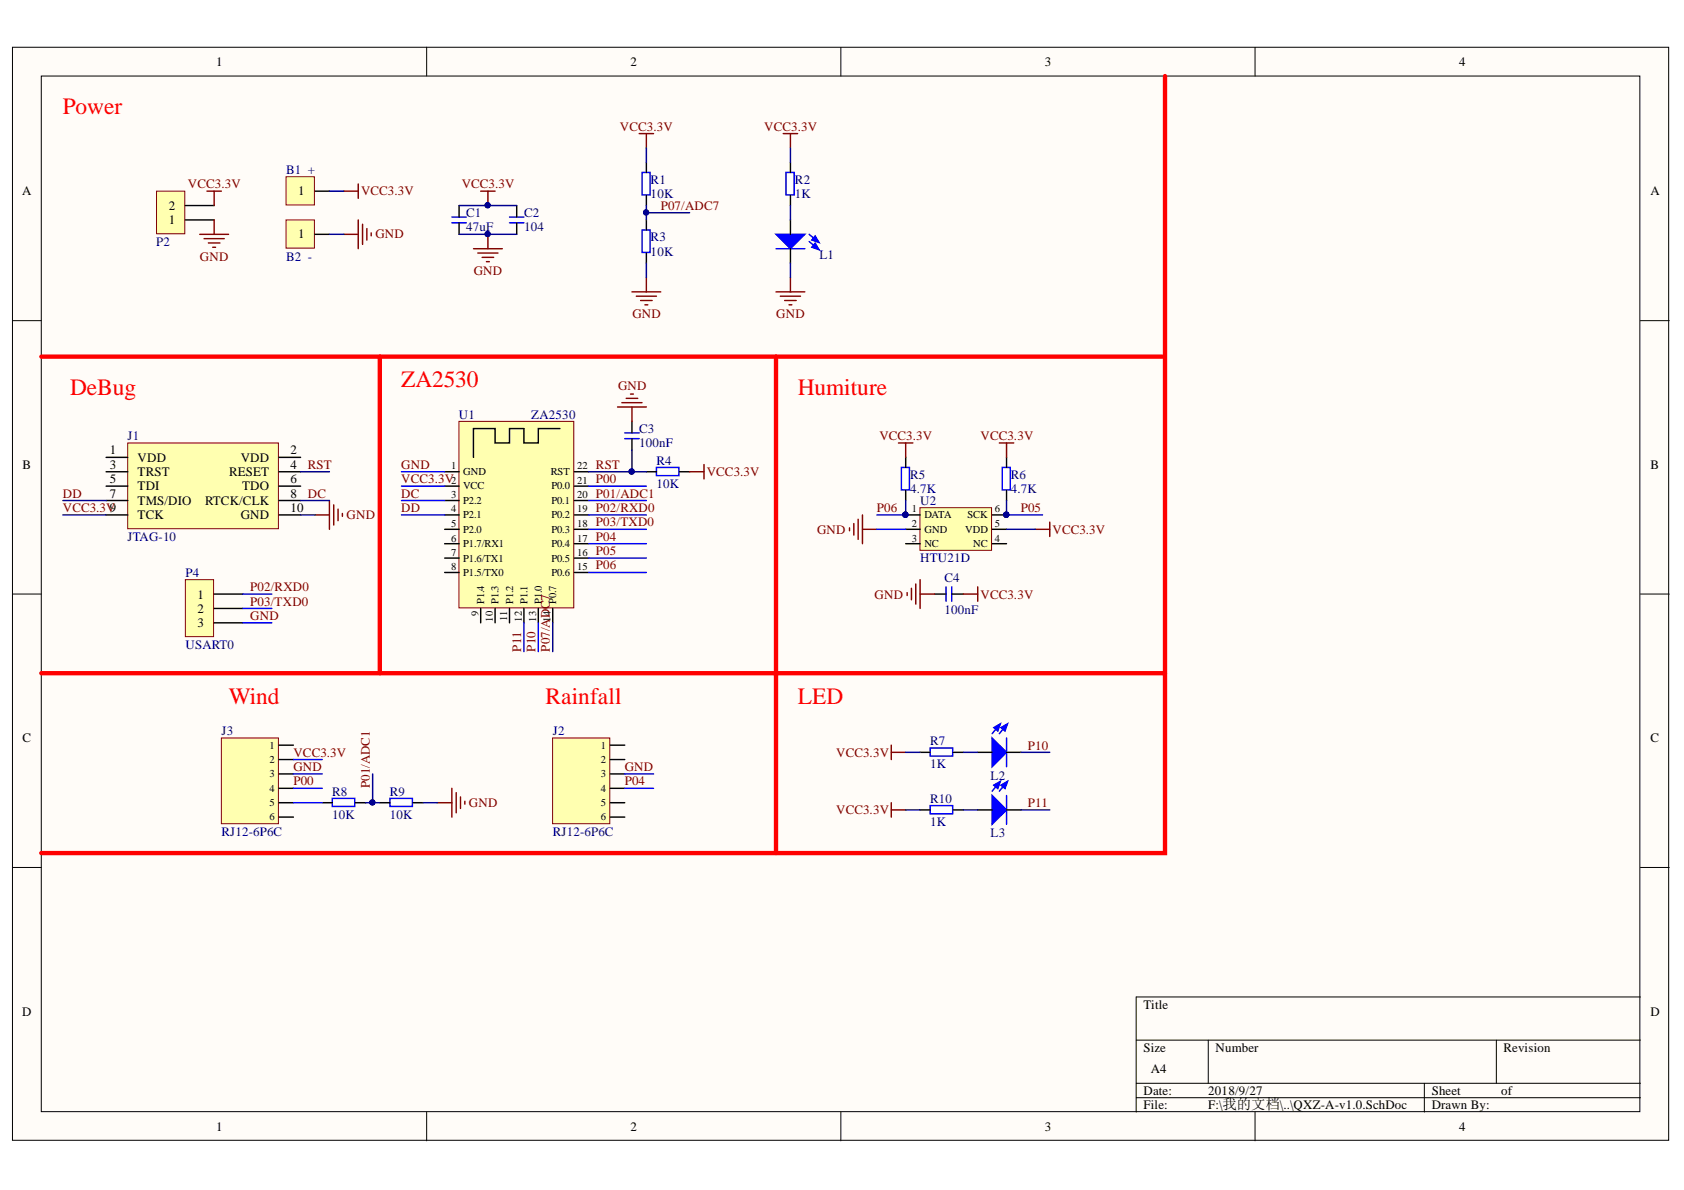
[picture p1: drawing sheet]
# Altium project QXZ-v1.0.PrjPCB
1 sheet, 26 parts. Net scope: global (net labels, ports and power ports of the same name join across sheets).
Board file: QXZ-v1.0.PcbDoc

## Sheet QXZ-v1.0.SchDoc
size A4

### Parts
B1  +  [BatteryContacts-5#]
B2  -  [BatteryContacts-5#]
C1  47uF  [CAP(0805)]
C2  104  [CAP(0603)]
C3  100nF  [CAP(0603)]
C4  100nF  [CAP(0603)]
J1  JTAG-10  [JTAG-10]
J2  RJ12-6P6C  [RJ12-6P6C-up]
J3  RJ12-6P6C  [RJ12-6P6C-up]
L1  LED  [led0805]  (value not drawn)
L2  LED  [led0805]  (value not drawn)
L3  LED  [led0805]  (value not drawn)
P2  Header2  [Header2]  (value not drawn)
P4  USART0  [HEADER3]
R1  10K  [RES0603]
R2  1K  [RES0603]
R3  10K  [RES0603]
R4  10K  [RES0603]
R5  4.7K  [RES0603]
R6  4.7K  [RES0603]
R7  1K  [RES0603]
R8  10K  [RES0603]
R9  10K  [RES0603]
R10  1K  [RES0603]
U1  ZA2530  [ZA2530A]
U2  HTU21D  [DFN6]

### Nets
GND: B2.1 C1.1 C2.1 C3.2 C4.1 J1.10(GND) J2.3 J3.3 L1.2 P2.1 P4.3 R3.1 R9.2 U1.1(GND) U2.2(GND)
VCC3.3V: B1.1 C1.2 C2.2 C4.2 J1.9(TCK) J3.2 P2.2 R1.2 R2.2 R4.2 R5.2 R6.2 R7.1 R10.1 U1.2(VCC) U2.5(VDD)
DC: J1.8(RTCK/CLK) U1.3(P2.2)
DD: J1.7(TMS/DIO) U1.4(P2.1)
P00: J3.4 U1.21(P0.0)
P01/ADC1: R8.2 R9.1 U1.20(P0.1)
P02/RXD0: P4.1 U1.19(P0.2)
P03/TXD0: P4.2 U1.18(P0.3)
P04: J2.4 U1.17(P0.4)
P05: R6.1 U1.16(P0.5) U2.6(SCK)
P06: R5.1 U1.15(P0.6) U2.1(DATA)
P07/ADC7: R1.1 R3.2 U1.14(P0.7)
P10: L2.2 U1.13(P1.0)
P11: L3.2 U1.12(P1.1)
RST: C3.1 J1.4(RESET) R4.1 U1.22(RST)
NetJ3_5: J3.5 R8.1
NetL1_1: L1.1 R2.1
NetL2_1: L2.1 R7.2
NetL3_1: L3.1 R10.2

Not connected (* = marked no-connect by the designer): J1 1(VDD) 2(VDD) 3(TRST) 5(TDI) 6(TDO); J2 1 2 5 6; J3 1 6; U1 5(P2.0) 6(P1.7/RX1) 7(P1.6/TX1) 8(P1.5/TX0) 9(P1.4) 10(P1.3) 11(P1.2); U2 3(NC) 4(NC)

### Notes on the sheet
- Power
- DeBug
- ZA2530
- Humiture
- (near J3) Wind
- (near J2) Rainfall
- LED
